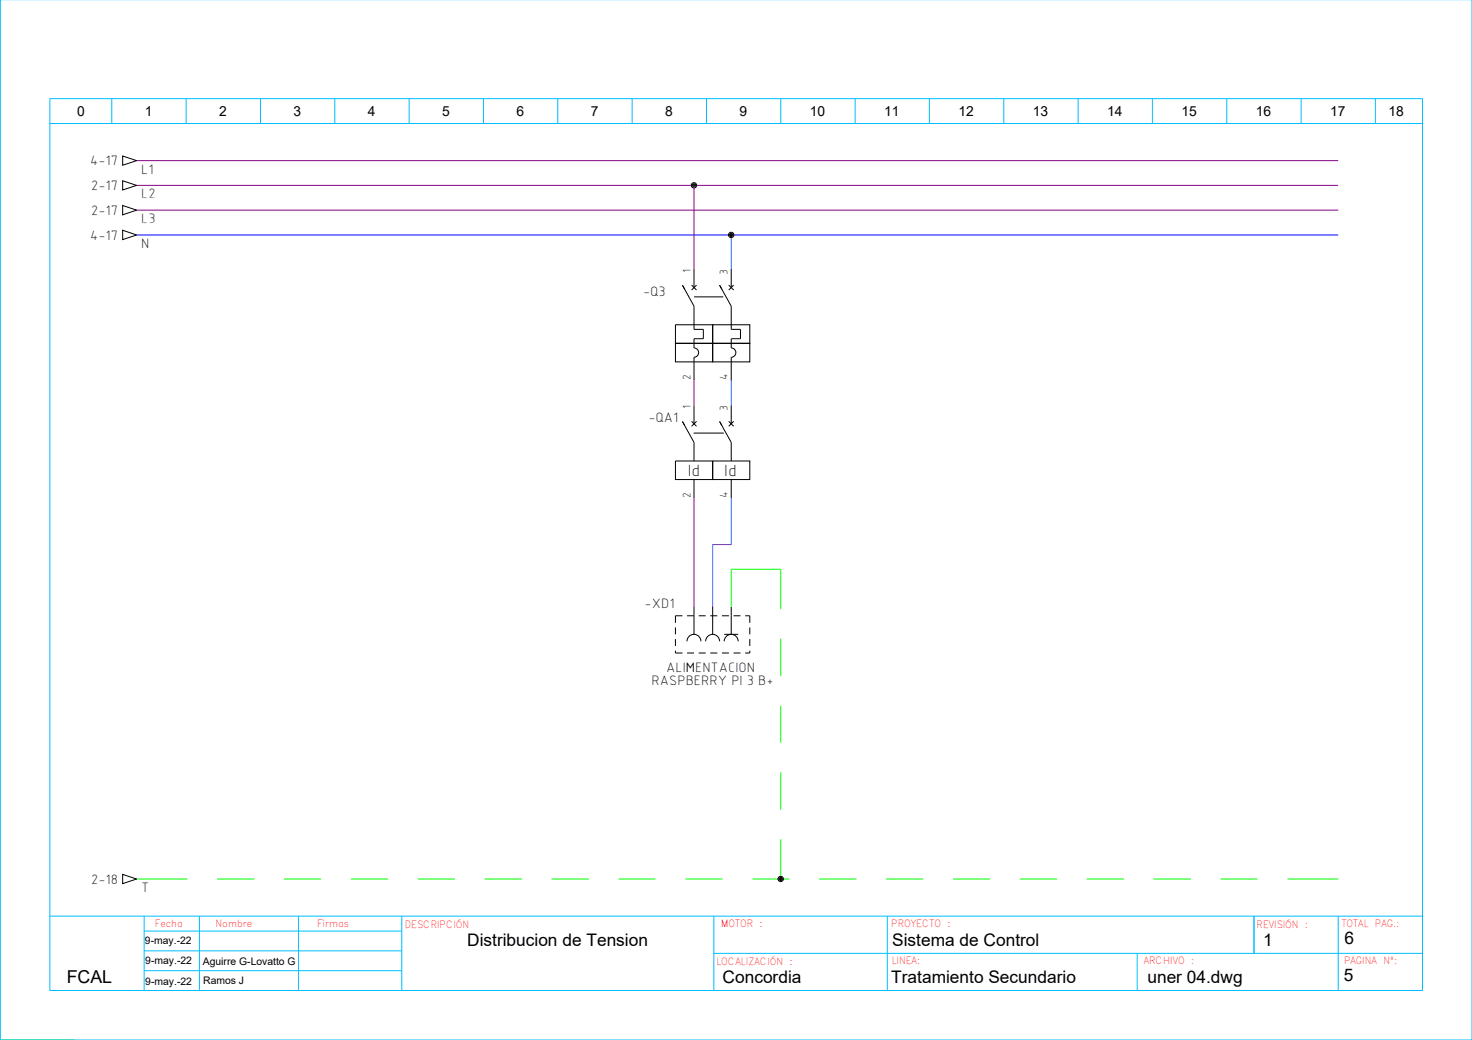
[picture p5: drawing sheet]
<svg xmlns="http://www.w3.org/2000/svg" width="297mm" height="210mm" viewBox="0 0 297 210" stroke-linecap="round" stroke-linejoin="round" font-family="sans-serif">
<g fill="none" stroke="#0f0" stroke-width=".2">
<path d="M147.6 122.4v-7.5h10v8M157.6 128.9v7.5M157.6 142.4v7.5M157.6 155.9v7.5M27.6 177.4h10.2M43.8 177.4h7.5M57.3 177.4h7.5M70.8 177.4h7.5M84.3 177.4h7.5M97.8 177.4h7.5M111.3 177.4h7.5M124.8 177.4h7.5"/>
<path d="M138.3 177.4h7.5M151.8 177.4h7.5M157.6 169.4v8M165.3 177.4h7.5M178.8 177.4h7.5M192.3 177.4h7.5M205.8 177.4h7.5M219.3 177.4h7.5M232.8 177.4h7.5M246.3 177.4h7.5M259.8 177.4h10.3M.1 209.9h15"/>
</g>
<g fill="none" stroke="#00bfff" stroke-width=".2">
<path d="M.1 -.1v210h296.9v-210M10.1 19.9h276.9v180h-276.9zM22.5 19.9v5M37.6 19.9v5M52.6 19.9v5M67.5 19.9v5M82.6 19.9v5M97.6 19.9v5M112.6 19.9v5M127.6 19.9v5M142.6 19.9v5M157.6 19.9v5"/>
<path d="M172.6 19.9v5M187.5 19.9v5M202.6 19.9v5M217.6 19.9v5M232.5 19.9v5M247.6 19.9v5M262.6 19.9v5M277.5 19.9v5M10.1 24.9h276.9M10.1 184.9h276.9M29.1 191.9h52M29.1 195.9h52"/>
<path d="M29.1 187.9h52M29.1 184.9v15M40.2 184.9v15M60.2 184.9v15M81.1 184.9v15M144 192.4h143M144 184.9v15M179.1 184.9v15M229.5 192.4v7.5M253.1 184.9v7.5M270.1 184.9v15"/>
</g>
<path d="M27.6 32.4h242.5M27.6 37.4h242.5M140 37.4v16.9M27.6 42.4h242.5M140 76.8v5M140 100.5v21.9" fill="none" stroke="#850585" stroke-width=".2"/>
<path d="M27.6 47.4h242.5M147.6 47.4v6.9M147.6 76.8v5M147.6 100.5v9.4h-3.8v12.5" fill="none" stroke="#00f" stroke-width=".2"/>
<g fill="none" stroke="#000" stroke-width=".2">
<path d="M24.8 36.5l2.8 .9-2.8 .9zM24.8 31.5l2.8 .9-2.8 1zM24.8 41.5l2.8 .9-2.8 1zM24.8 46.5l2.8 .9-2.8 1zM138.2 58.4l-.5-.8 2.3 4.2v4.7h1.9v1.9h-1.9v1.8a.94 .94 0 0 1 1 1 .94 .94 0 0 1-1 .9v4.7M139.6 57.5l1 1M140 54.3v3.7M140.1 59.9h5.9M140.6 57.5l-1 1M145.7 58.4l-.5-.8 2.4 4.2v4.7h1.8v1.9h-1.8l-.1 1.8a.94 .94 0 0 1 1 1 .94 .94 0 0 1-1 .9l.1 4.7M147.1 57.5l.9 1M147.6 54.3v3.7"/>
<path d="M148 57.5l-.9 1M136.3 69.3h7.5v3.7h-7.5zM136.3 65.5h7.5v3.8h-7.5zM143.8 69.3h7.5v3.7h-7.5zM143.8 65.5h7.5v3.8h-7.5zM136.3 93h7.5v3.8h-7.5zM137.7 85.1l2.3 4.2v3.7M139.6 85l1 1M140 87.4h6.1M140 81.8v3.7M140 96.8v3.7M140.6 85l-1 1"/>
<path d="M143.8 93h7.5v3.8h-7.5zM145.7 85.9l-.5-.8 2.4 4.2v3.7M147.1 85l.9 1M147.6 81.8v3.7M147.6 96.8v3.7M148 85l-.9 1M136.3 126.6v1.4M136.3 129v1.4M136.3 131.3v.5h1.4M137.7 124.3h-1.4v1.4M138.6 129.4a1.41 1.41 0 0 1 1.4-1.4 1.41 1.41 0 0 1 1.4 1.4M138.6 131.8h1.4"/>
<path d="M138.6 124.3h1.4M140 122.4v5.6M141 131.8h1.4M141 124.3h1.4M142.4 129.4a1.41 1.41 0 0 1 1.4-1.4 1.41 1.41 0 0 1 1.4 1.4M143.3 131.8h1.4M143.3 124.3h1.4M143.8 122.4v5.6M145.7 131.8h1.4M145.7 124.3h1.4M146.1 129.4a1.41 1.41 0 0 1 1.4-1.4 1.41 1.41 0 0 1 1.5 1.4M146.1 128h2.9"/>
<path d="M147.6 122.4v5.6M148 131.8h1.4M148 124.3h1.4M150.4 124.3h.9v1.4M151.3 126.6v1.4M151.3 129v1.4M151.3 131.3v.5h-.9M24.8 176.5l2.8 .9-2.8 .9z"/>
<circle cx="140" cy="37.4" r=".54"/>
<circle cx="140" cy="37.4" r=".33"/>
<circle cx="140" cy="37.4" r=".16"/>
<circle cx="147.5" cy="47.4" r=".54"/>
<circle cx="147.5" cy="47.4" r=".33"/>
<circle cx="147.5" cy="47.4" r=".16"/>
<circle cx="157.5" cy="177.4" r=".54"/>
<circle cx="157.5" cy="177.4" r=".33"/>
<circle cx="157.5" cy="177.4" r=".16"/>
</g>
<text font-size="3.6" x="13.5" y="198.4">FCAL</text>
<g font-size="3.5">
<text x="138.8" y="96.1">Id</text>
<text x="146.2" y="96.1">Id</text>
<text x="94.3" y="190.9">Distribucion de Tension</text>
<text x="180.1" y="190.9">Sistema de Control</text>
<text x="254.9" y="191">1</text>
<text x="271.3" y="190.6">6</text>
<text x="145.8" y="198.3">Concordia</text>
<text x="179.9" y="198.5">Tratamiento Secundario</text>
<text x="231.5" y="198.3">uner 04.dwg</text>
<text x="271.2" y="198.1">5</text>
</g>
<g font-size="2.9">
<text x="18.2" y="33.4">4-17</text>
<text x="28.5" y="35">L1</text>
<text x="18.4" y="38.3">2-17</text>
<text x="28.5" y="40">L2</text>
<text x="18.4" y="43.4">2-17</text>
<text x="28.5" y="45">L3</text>
<text x="18.2" y="48.4">4-17</text>
<text x="28.5" y="50.1">N</text>
<text x="129.8" y="59.7">-Q3</text>
<text x="130.8" y="85.1">-QA1</text>
<text x="130.1" y="122.8">-XD1</text>
<text x="134.4" y="135.5">ALIMENTACION</text>
<text x="131.5" y="138.2">RASPBERRY PI 3 B+</text>
<text x="18.4" y="178.3">2-18</text>
<text x="28.5" y="180">T</text>
</g>
<g font-size="2.9" fill="#fff">
<text x="28.5" y="36.7">???</text>
<text x="28.5" y="41.7">???</text>
<text x="28.5" y="46.7">???</text>
</g>
<g font-size="2.8">
<text x="15.6" y="23.5">0</text>
<text x="29.2" y="23.5">1</text>
<text x="44.2" y="23.5">2</text>
<text x="59.2" y="23.5">3</text>
<text x="74.2" y="23.5">4</text>
<text x="89.2" y="23.5">5</text>
<text x="104.2" y="23.5">6</text>
<text x="119.2" y="23.5">7</text>
<text x="134.2" y="23.5">8</text>
<text x="149.2" y="23.5">9</text>
<text x="163.4" y="23.5">10</text>
<text x="178.4" y="23.5">11</text>
<text x="193.4" y="23.5">12</text>
<text x="208.4" y="23.5">13</text>
<text x="223.4" y="23.5">14</text>
<text x="238.4" y="23.5">15</text>
<text x="253.4" y="23.5">16</text>
<text x="268.4" y="23.5">17</text>
<text x="280.2" y="23.5">18</text>
</g>
<g font-size="2.3">
<text x="139.3" y="55.1" transform="rotate(-90 139.3 55.1)">1</text>
<text x="146.8" y="55.4" transform="rotate(-90 146.8 55.4)">3</text>
<text x="139.3" y="76.8" transform="rotate(-90 139.3 76.8)">2</text>
<text x="146.8" y="76.8" transform="rotate(-90 146.8 76.8)">4</text>
<text x="139.3" y="82.6" transform="rotate(-90 139.3 82.6)">1</text>
<text x="146.8" y="83" transform="rotate(-90 146.8 83)">3</text>
<text x="139.3" y="100.5" transform="rotate(-90 139.3 100.5)">2</text>
<text x="146.8" y="100.5" transform="rotate(-90 146.8 100.5)">4</text>
</g>
<g font-size="2.1">
<text x="29.3" y="190.6">9-may.-22</text>
<text x="29.3" y="194.6">9-may.-22</text>
<text x="40.9" y="194.8">Aguirre G-Lovatto G</text>
<text x="29.3" y="198.7">9-may.-22</text>
<text x="41" y="198.6">Ramos J</text>
</g>
<g font-size="2" fill="#f00">
<text x="31.2" y="187.2">Fecha</text>
<text x="43.5" y="187.2">Nombre</text>
<text x="64" y="187.2">Firmas</text>
<text x="81.7" y="187.3">DESCRIPCIÓN</text>
<text x="145.5" y="187.1">MOTOR :</text>
<text x="179.9" y="187.1">PROYECTO :</text>
<text x="253.6" y="187.3">REVISIÓN :</text>
<text x="270.7" y="187.1">TOTAL PAG.:</text>
<text x="144.6" y="194.8">LOCALIZACIÓN :</text>
<text x="179.9" y="194.6">LINEA:</text>
<text x="230.8" y="194.6">ARCHIVO :</text>
<text x="271.2" y="194.6">PAGINA Nº:</text>
</g>
</svg>
